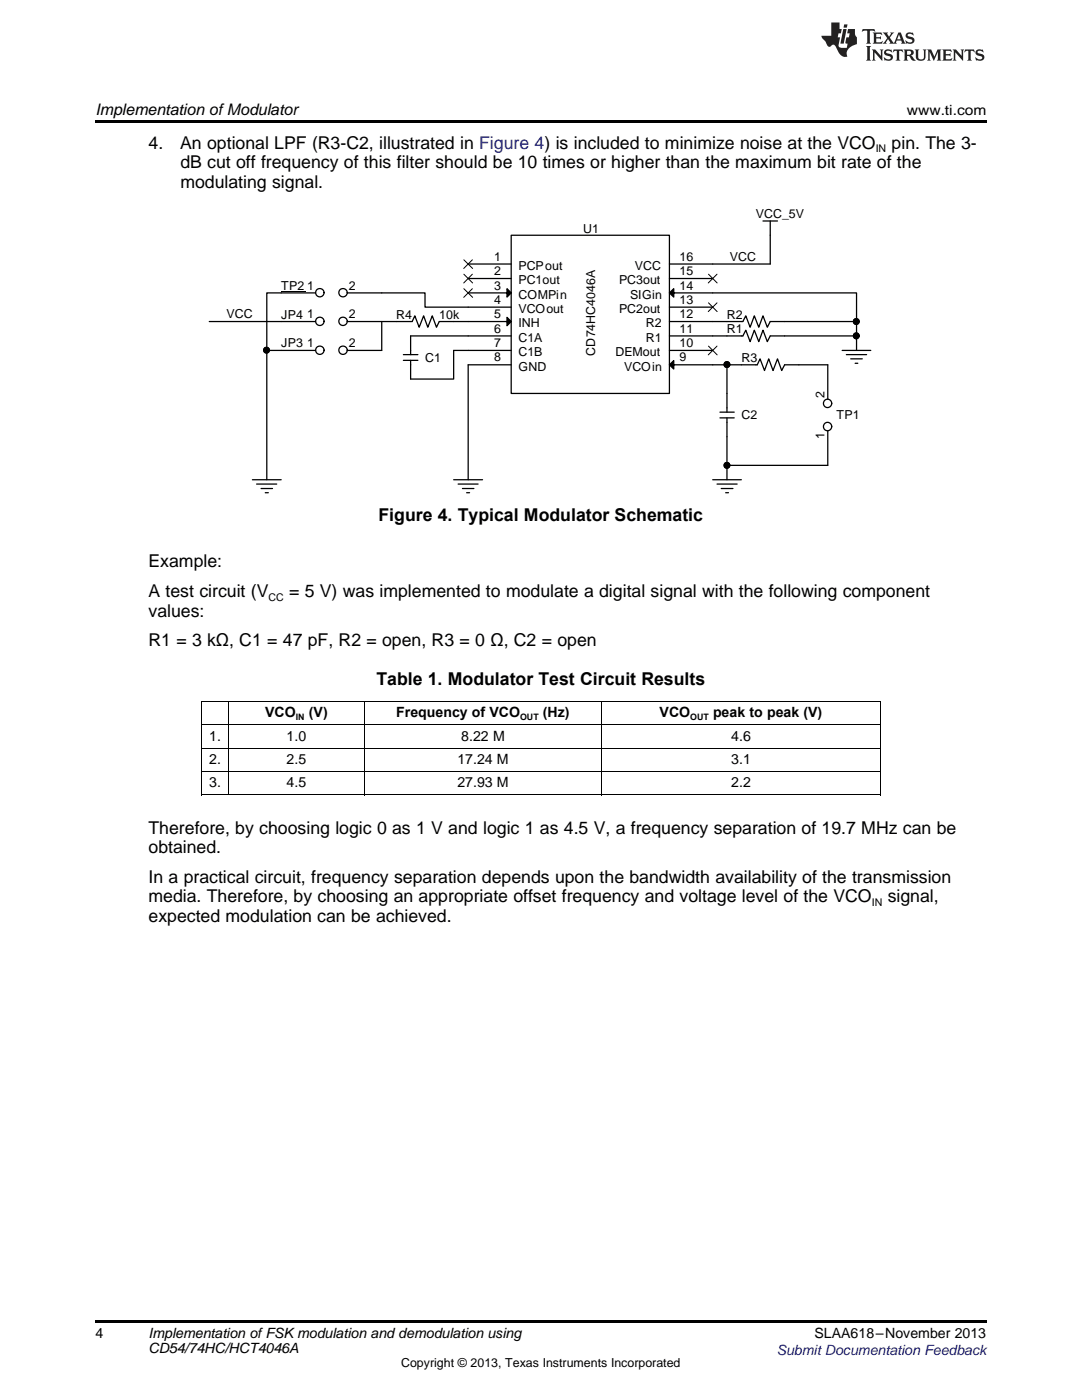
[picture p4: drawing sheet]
<svg xmlns="http://www.w3.org/2000/svg" width="216mm" height="279mm" viewBox="0 0 216 279" stroke-linecap="round" stroke-linejoin="round" font-family="sans-serif">
<path d="M40.2 158.6l.1 .1zM72.6 158.6l.1 .1zM120 158.6l.1 .1zM175.6 158.6l.1 .1zM19 263.5h177.8v.6h-177.8z" fill="#000"/>
<path d="M40.2 140h135.4M40.2 158.6h135.5M40.2 154h135.4M40.2 149.3h135.4M40.2 144.7h135.4M40.3 140v18.7M45.6 140v18.7M72.7 140v18.7M120.1 140v18.7M175.6 140v18.7" fill="none" stroke="#000" stroke-width=".2"/>
<g fill="none" stroke="#000" stroke-width=".25">
<path d="M56.1 58.5h-2.9v11.4M76.2 58.5h8.6v2.8h8.6M142.2 58.5h28.7v5.7M152.2 44.1h2.9M153.7 44.1v8.6h-11.5M41.8 64.2h14.3M53.2 69.9h2.9M53.2 69.9v25.8M79.1 64.2h-2.9v5.7M81.9 67h11.5M90.5 64.2h2.9M93.4 69.9h-2.9v5.7h-8.6"/>
<path d="M93.4 72.8v22.9M142.2 72.8h5.7M142.2 67h2.9M142.2 64.2h2.9M145.1 72.8v5.7M156.6 67h14.3M156.6 64.2h14.3M159.4 72.8h5.8M168 69.9h5.8M168.9 70.8h4M169.7 71.6h2.4M170.6 72.5h.6"/>
<path d="M170.9 64.2v5.7M50.4 95.7h5.7M51.2 96.6h4M52.1 97.5h2.3M52.9 98.3h.6M90.5 95.7h5.8M91.4 96.6h4M92.3 97.5h2.3M93.1 98.3h.6M142.2 95.7h5.7M143.1 96.6h4M143.9 97.5h2.4"/>
<path d="M144.8 98.3h.6M145.1 92.9h20.1M145.1 87.2v8.5"/>
<circle cx="53.2" cy="69.9" r=".57"/>
<circle cx="145" cy="72.8" r=".57"/>
<circle cx="170.9" cy="67" r=".57"/>
<circle cx="170.9" cy="64.2" r=".57"/>
<circle cx="145" cy="92.9" r=".57"/>
</g>
<g fill="#000">
<circle cx="53.2" cy="69.9" r=".57"/>
<circle cx="145" cy="72.8" r=".57"/>
<circle cx="170.9" cy="67" r=".57"/>
<circle cx="170.9" cy="64.2" r=".57"/>
<circle cx="145" cy="92.9" r=".57"/>
</g>
<circle cx="63.8" cy="64.1" r=".84" fill="#fff"/>
<g fill="none" stroke="#000" stroke-width=".25">
<path d="M56.1 64.2h6.9"/>
<circle cx="63.8" cy="64.1" r=".84"/>
</g>
<circle cx="68.4" cy="64.1" r=".84" fill="#fff"/>
<g fill="none" stroke="#000" stroke-width=".25">
<path d="M69.3 64.2h6.9M80.5 71.9h2.9M80.5 70.8h2.9M81.9 67v3.8M81.9 71.9v3.7"/>
<circle cx="68.4" cy="64.1" r=".84"/>
</g>
<circle cx="63.8" cy="69.9" r=".84" fill="#fff"/>
<g fill="none" stroke="#000" stroke-width=".25">
<path d="M56.1 69.9h6.9"/>
<circle cx="63.8" cy="69.9" r=".84"/>
</g>
<circle cx="68.4" cy="69.9" r=".84" fill="#fff"/>
<g fill="none" stroke="#000" stroke-width=".25">
<path d="M69.3 69.9h6.9"/>
<circle cx="68.4" cy="69.9" r=".84"/>
</g>
<circle cx="165.1" cy="85.1" r=".84" fill="#fff"/>
<g fill="none" stroke="#000" stroke-width=".25">
<path d="M165.2 86v6.9"/>
<circle cx="165.1" cy="85.1" r=".84"/>
</g>
<circle cx="165.1" cy="80.5" r=".84" fill="#fff"/>
<g fill="none" stroke="#000" stroke-width=".25">
<path d="M165.2 72.8v6.9"/>
<circle cx="165.1" cy="80.5" r=".84"/>
</g>
<path d="M56.1 58.2h4.8" fill="none" stroke="#000" stroke-width=".2"/>
<circle cx="63.8" cy="58.4" r=".84" fill="#fff"/>
<g fill="none" stroke="#000" stroke-width=".25">
<path d="M56.1 58.5h6.9"/>
<circle cx="63.8" cy="58.4" r=".84"/>
</g>
<circle cx="68.4" cy="58.4" r=".84" fill="#fff"/>
<g fill="none" stroke="#000" stroke-width=".25">
<path d="M69.3 58.5h6.9M93.4 58.5h8.6l-.8 .8v-1.7l.8 .9M93.4 55.6h8.6M93.4 52.7h8.6M102 46.9h31.6v31.6h-31.6zM133.6 58.5l.8-.9v1.7l-.8-.8h8.6M133.6 55.6h8.6M133.6 52.7h8.6M79.1 64.2h3.1l.6-1.2 .8 2.3 .9-2.3 .9 2.3 .9-2.3 .8 2.3 .6-1.1h2.8M93.4 64.2h8.6l-.8 .8v-1.7l.8 .9M93.4 61.3h8.6M93.4 67h8.6"/>
<path d="M93.4 69.9h8.6M93.4 72.8h8.6M133.6 72.8l.8-.8v1.6l-.8-.8h8.6M133.6 61.3h8.6M133.6 67h8.6M133.6 69.9h8.6M133.6 64.2h8.6M145.1 64.2h3.1l.6-1.2 .9 2.3 .8-2.3 .9 2.3 .8-2.3 .9 2.3 .6-1.1h2.9M145.1 67h3.1l.6-1.1 .9 2.3 .8-2.3 .9 2.3 .8-2.3 .9 2.3 .6-1.2h2.9M145.1 78.5v3.8M147.9 72.8h3.2l.6-1.2 .8 2.3 .9-2.3 .9 2.3 .8-2.3 .9 2.3 .6-1.1h2.8M143.7 83.4h2.8"/>
<path d="M143.7 82.3h2.8M145.1 83.4v3.8"/>
<circle cx="68.4" cy="58.4" r=".84"/>
<circle cx="53.2" cy="69.9" r=".57"/>
<circle cx="145" cy="72.8" r=".57"/>
<circle cx="170.9" cy="67" r=".57"/>
<circle cx="170.9" cy="64.2" r=".57"/>
<circle cx="145" cy="92.9" r=".57"/>
</g>
<g fill="#000">
<path d="M101.2 57.6l.8 .9-.8 .8zM133.6 58.5l.8-.9v1.7zM101.2 63.3l.8 .9-.8 .8zM133.6 72.8l.8-.8v1.6z"/>
<circle cx="53.2" cy="69.9" r=".57"/>
<circle cx="145" cy="72.8" r=".57"/>
<circle cx="170.9" cy="67" r=".57"/>
<circle cx="170.9" cy="64.2" r=".57"/>
<circle cx="145" cy="92.9" r=".57"/>
</g>
<path d="M92.6 57.6l1.7 1.7M92.6 54.7l1.7 1.8M92.6 51.9l1.7 1.7M94.3 57.6l-1.8 1.7M94.3 54.7l-1.8 1.8M94.3 51.9l-1.8 1.7M141.4 54.7l1.7 1.8M143.1 54.7l-1.8 1.8M141.4 69.1l1.7 1.7M141.4 60.4l1.7 1.8M143.1 69.1l-1.8 1.7M143.1 60.4l-1.8 1.8" fill="none" stroke="#000" stroke-width=".2"/>
<path d="M19 24h177.8v.6h-177.8z" fill="#000"/>
<g fill="#231f20">
<path d="M172.1 5.8l-.1 .6 .5-.3h.5v.2v2.1l-.2 .3h1l-.2-.3v-2.1v-.2h.6l.4 .3-.1-.6zM174.1 6.5l.3 .4v1.5l-.3 .3h1.9l.1-.5a1.04 1.04 0 0 1-1.3 .1v-.6h.6l.4 .2v-.7l-.4 .2h-.6l.1-.6h.7l.4 .2-.1-.5zM176.1 6.5l.9 1.1-.9 1.1h.8l-.1-.2 .4-.7 .4 .7-.2 .2h1.6l-.2-.2 .1-.4h.9l.2 .4-.2 .2h.9l-.2-.3-.8-1.9h-.5l-.9 2.1-.7-1.1 .8-1h-.8l.1 .3-.3 .5-.4-.6 .2-.2zM179.4 6.9l.3 .9h-.7zM180.9 6.6a.63 .63 0 0 0-.2 .7 .63 .63 0 0 0 .6 .4l.6 .2 .1 .2a.75 .75 0 0 1-.7 .4 .75 .75 0 0 1-.6-.5l.1 .7 .2-.1a1.11 1.11 0 0 0 1.5-.5 1.13 1.13 0 0 0-1.3-.9l-.1-.3a1.04 1.04 0 0 1 1.2 .2l-.1-.6-.2 .1-.5-.1zM172.8 9.2l.3 .3v2.2l-.3 .4h1l-.2-.4v-2.2l.2-.3zM174 9.9l.2 .3v1.5l-.2 .4h.7l-.2-.4v-1.3l1.6 1.7v-1.9l.2-.3h-.7l.2 .3v.9l-1.2-1.2zM176.6 10a.62 .62 0 0 0-.2 .7 .62 .62 0 0 0 .6 .4l.6 .2 .1 .2a.76 .76 0 0 1-.7 .4 .76 .76 0 0 1-.6-.5l.1 .7 .1-.1a1.11 1.11 0 0 0 1.6-.6 1.13 1.13 0 0 0-1.3-.8l-.1-.3a1.04 1.04 0 0 1 1.2 .1l-.1-.5-.2 .1-.5-.2zM178.3 9.9l-.1 .6a.61 .61 0 0 1 .7-.3v1.5l-.2 .4h1l-.3-.4v-1.5a.63 .63 0 0 1 .8 .3l-.1-.6zM180.3 9.9l.2 .3v1.5l-.2 .4h.9l-.2-.2v-.7l.6 .2a.76 .76 0 0 0 1.1 .6l-1-.9a.58 .58 0 0 0 .6-.6 .58 .58 0 0 0-.5-.6zM181 10.2l.1-.1a.45 .45 0 0 1 .6 .1 .45 .45 0 0 1 .1 .5l-.8 .2zM182.5 9.9l.2 .2a2.17 2.17 0 0 0 .4 1.9 .99 .99 0 0 0 1.6-.7v-1.1l.2-.3h-.8l.2 .2a1.92 1.92 0 0 1-.2 1.7 .6 .6 0 0 1-.9-.5v-1.1l.2-.3zM185 9.9l.2 .3v1.5l-.2 .4h.7l-.2-.4v-1.4l.8 1.8 .8-1.8v1.4l-.2 .4h1l-.3-.4v-1.5l.3-.3h-.8l-.7 1.4-.6-1.4zM188 9.9l.2 .3v1.5l-.2 .4h1.8l.2-.6a1.04 1.04 0 0 1-1.3 .2v-.6h.6l.4 .1v-.6l-.4 .2h-.6l.1-.6h.7l.4 .2-.1-.5zM190.1 9.9l.2 .3v1.5l-.2 .4h.7l-.2-.4v-1.3l1.6 1.7v-1.9l.2-.3h-.7l.2 .3v.9l-1.1-1.2zM192.6 9.9l-.1 .6a.61 .61 0 0 1 .7-.3v1.5l-.2 .4h.9l-.2-.4v-1.5a.63 .63 0 0 1 .8 .3l-.2-.6zM194.9 10a.62 .62 0 0 0-.2 .7 .62 .62 0 0 0 .6 .4l.5 .2 .2 .2a.76 .76 0 0 1-.7 .4 .76 .76 0 0 1-.7-.5l.2 .7 .1-.1a1.11 1.11 0 0 0 1.5-.6 1.13 1.13 0 0 0-1.2-.8l-.1-.3a1.04 1.04 0 0 1 1.2 .1l-.2-.5-.2 .1-.5-.2z"/>
<path d="M165.9 4.5v2.6h-2l.1 .4 .8 .9a.91 .91 0 0 0 .9 .9 .56 .56 0 0 1 .5-.4 .56 .56 0 0 1 .5 .3l.4 .8a1.53 1.53 0 0 0 2 1.3 1.54 1.54 0 0 1 1-2.1l.9-.4-.1-1.4a1.52 1.52 0 0 1-.3-1.6h-1.4l-.2 .9h.5l-.1 .8h-.5l-.2 .9v.2l.4 .1-.1 .9a1.93 1.93 0 0 1-1.7-.3l.3-1.8h-.4l.1-.8h.5l.2-.9h-.5v-1.3zM168.3 5.8l-.6 2.9h.7l.5-2.9zM168.4 4.9l-.1 .6h.7l.1-.6z"/>
</g>
<g font-size="3.5">
<text x="29.6" y="29.7">4.</text>
<text x="36" y="29.7">An optional LPF (R3-C2, illustrated in Figure 4) is included to minimize noise at the VCO</text>
<text x="177.9" y="29.7">pin. The 3-</text>
<text x="36" y="33.5">dB cut off frequency of this filter should be 10 times or higher than the maximum bit rate of the</text>
<text x="36" y="37.4">modulating signal.</text>
<text x="75.5" y="104.1">Figure 4. Typical Modulator Schematic</text>
<text x="29.6" y="113.2">Example:</text>
<text x="29.6" y="119.2">A test circuit (V</text>
<text x="57.7" y="119.2">= 5 V) was implemented to modulate a digital signal with the following component</text>
<text x="29.6" y="123">values:</text>
<text x="29.6" y="129">R1 = 3 kΩ, C1 = 47 pF, R2 = open, R3 = 0 Ω, C2 = open</text>
<text x="75.1" y="136.7">Table 1. Modulator Test Circuit Results</text>
<text x="29.6" y="166.4">Therefore, by choosing logic 0 as 1 V and logic 1 as 4.5 V, a frequency separation of 19.7 MHz can be</text>
<text x="29.6" y="170.3">obtained.</text>
<text x="29.6" y="176.2">In a practical circuit, frequency separation depends upon the bandwidth availability of the transmission</text>
<text x="29.6" y="180.1">media. Therefore, by choosing an appropriate offset frequency and voltage level of the VCO</text>
<text x="29.6" y="184">expected modulation can be achieved.</text>
<text x="177.1" y="180.1">signal,</text>
</g>
<text font-size="3.2" x="19" y="23">Implementation ofModulator</text>
<g font-size="2.8">
<text x="181" y="23">www.ti.com</text>
<text x="52.9" y="143.2">VCO</text>
<text x="61.6" y="143.2">(V)</text>
<text x="79.1" y="143.2">Frequency of VCO</text>
<text x="108.3" y="143.2">(Hz)</text>
<text x="131.6" y="143.2">VCO</text>
<text x="142.3" y="143.2">peak to peak (V)</text>
<text x="41.7" y="147.8">1.</text>
<text x="57.2" y="147.8">1.0</text>
<text x="92" y="147.8">8.22 M</text>
<text x="145.9" y="147.8">4.6</text>
<text x="41.7" y="152.5">2.</text>
<text x="57.2" y="152.5">2.5</text>
<text x="91.3" y="152.5">17.24 M</text>
<text x="145.9" y="152.5">3.1</text>
<text x="41.7" y="157.1">3.</text>
<text x="57.2" y="157.1">4.5</text>
<text x="91.3" y="157.1">27.93 M</text>
<text x="145.9" y="157.1">2.2</text>
<text x="19.1" y="267">4</text>
<text x="29.6" y="267.1">Implementation ofFSKmodulation and demodulation using</text>
<text x="29.6" y="269.9">CD54/74HC/HCT4046A</text>
<text x="162.5" y="267.1">SLAA618–November 2013</text>
</g>
<text font-size="2.8" fill="#00f" x="155" y="270.4">Submit Documentation Feedback</text>
<g font-size="2.5">
<text x="116.4" y="46.4">U1</text>
<text x="150.8" y="43.5">VCC_5V</text>
<text x="98.6" y="52">1</text>
<text x="103.4" y="53.9">PCPout</text>
<text x="126.7" y="53.9">VCC</text>
<text x="135.6" y="52">16</text>
<text x="145.7" y="52.1">VCC</text>
<text x="56.1" y="57.9">TP2</text>
<text x="61.3" y="57.8">1</text>
<text x="69.6" y="57.8">2</text>
<text x="98.6" y="57.8">3</text>
<text x="98.6" y="54.9">2</text>
<text x="103.4" y="59.6">COMPin</text>
<text x="103.4" y="56.7">PC1out</text>
<text x="123.5" y="56.7">PC3out</text>
<text x="125.7" y="59.6">SIGin</text>
<text x="135.6" y="54.9">15</text>
<text x="135.6" y="57.8">14</text>
<text x="45.2" y="63.5">VCC</text>
<text x="56.1" y="63.6">JP4</text>
<text x="61.3" y="63.5">1</text>
<text x="69.6" y="63.5">2</text>
<text x="79.1" y="63.6">R4</text>
<text x="87.6" y="63.6">10k</text>
<text x="98.6" y="60.6">4</text>
<text x="98.6" y="63.5">5</text>
<text x="103.4" y="62.4">VCOout</text>
<text x="103.4" y="65.3">INH</text>
<text x="123.5" y="62.4">PC2out</text>
<text x="128.8" y="65.3">R2</text>
<text x="135.6" y="60.6">13</text>
<text x="135.6" y="63.5">12</text>
<text x="145.1" y="63.6">R2</text>
<text x="56.1" y="69.3">JP3</text>
<text x="61.3" y="69.3">1</text>
<text x="69.6" y="69.3">2</text>
<text x="98.6" y="66.4">6</text>
<text x="98.6" y="69.3">7</text>
<text x="103.4" y="68.2">C1A</text>
<text x="103.4" y="71.1">C1B</text>
<text x="118.7" y="71.1" transform="rotate(-90 118.7 71.1)">CD74HC4046A</text>
<text x="122.8" y="71.1">DEMout</text>
<text x="128.8" y="68.2">R1</text>
<text x="135.6" y="69.3">10</text>
<text x="135.6" y="66.4">11</text>
<text x="145.1" y="66.5">R1</text>
<text x="84.8" y="72.2">C1</text>
<text x="98.6" y="72.1">8</text>
<text x="103.4" y="74">GND</text>
<text x="124.5" y="74">VCOin</text>
<text x="135.6" y="72.1">9</text>
<text x="147.9" y="72.2">R3</text>
<text x="147.9" y="83.7">C2</text>
<text x="164.5" y="79.4" transform="rotate(-90 164.5 79.4)">2</text>
<text x="166.9" y="83.7">TP1</text>
<text x="164.5" y="87.7" transform="rotate(-90 164.5 87.7)">1</text>
<text x="80" y="272.7">Copyright © 2013, Texas Instruments Incorporated</text>
</g>
<g font-size="2.1">
<text x="174.7" y="30.4">IN</text>
<text x="53.6" y="119.9">CC</text>
<text x="174" y="180.8">IN</text>
</g>
<g font-size="1.8">
<text x="59" y="143.7">IN</text>
<text x="103.8" y="143.7">OUT</text>
<text x="137.7" y="143.7">OUT</text>
</g>
</svg>
